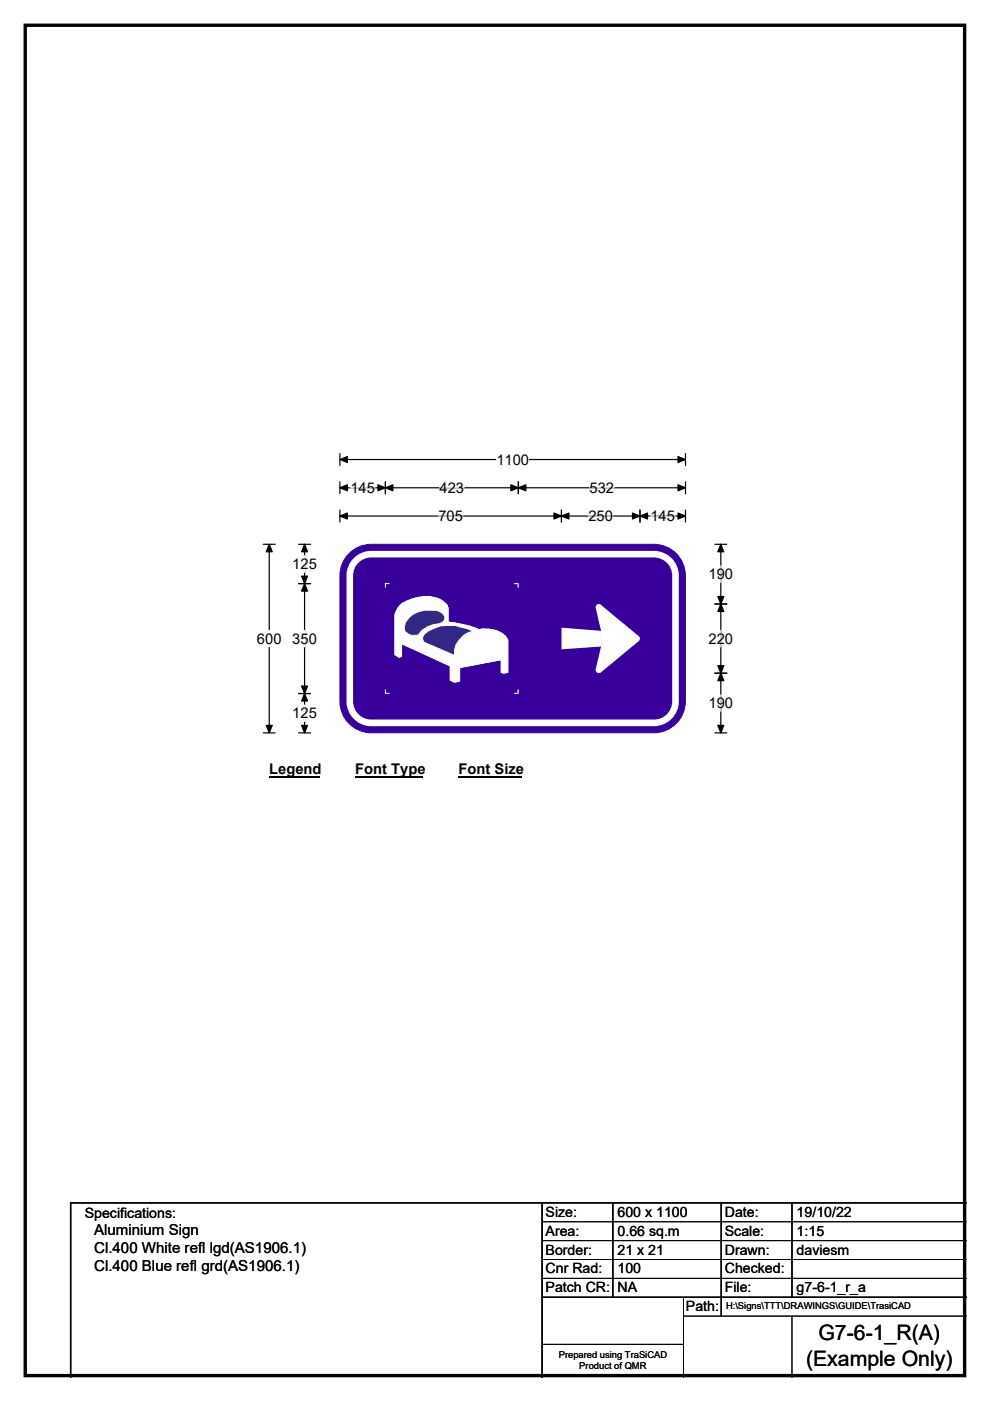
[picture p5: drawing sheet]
<svg xmlns="http://www.w3.org/2000/svg" width="210mm" height="297mm" viewBox="0 0 210 297" stroke-linecap="round" stroke-linejoin="round" font-family="sans-serif">
<path d="M5.4 5.4h199.2v286.3h-199.2z" fill="none" stroke="#000" stroke-width=".72"/>
<path d="M72.1 97.4h73.3M72.1 96.2v2.5M145.4 96.2v2.5" fill="none" stroke="#000" stroke-width=".25"/>
<path d="M72.1 97.4l1.6-.6v1.3zM143.8 96.8l1.6 .6-1.6 .7z" fill="#000" stroke="#000" stroke-width=".25"/>
<path d="M105.3 95.7h6.9v3.5h-6.9z" fill="#fff"/>
<g fill="none" stroke="#000" stroke-width=".25">
<path d="M55.8 115.4h2.6M57.1 115.4v40M72.1 103.4h73.3M72.1 102.2v2.5M72.1 108.1v2.6M72.1 109.4h73.3M81.7 102.2v2.5M109.9 102.2v2.5M119.1 108.1v2.6M135.7 108.1v2.6M145.4 102.2v2.5M145.4 108.1v2.6"/>
<path d="M55.8 155.4h2.6"/>
</g>
<g fill="#000" stroke="#000" stroke-width=".25">
<path d="M57.1 115.4l.6 1.6h-1.2zM72.1 103.4l1.6-.6v1.3zM72.1 109.4l1.6-.6v1.2zM81.7 103.4l1.6-.6v1.3zM80.2 102.8l1.5 .6-1.5 .7zM108.4 102.8l1.5 .6-1.5 .7zM109.9 103.4l1.6-.6v1.3zM119.1 109.4l1.6-.6v1.2zM117.5 108.8l1.6 .6-1.6 .6zM134.2 108.8l1.5 .6-1.5 .6zM135.7 109.4l1.6-.6v1.2zM143.8 102.8l1.6 .6-1.6 .7z"/>
<path d="M143.8 108.8l1.6 .6-1.6 .6zM56.5 153.8h1.2l-.6 1.6z"/>
</g>
<path d="M74.3 103.4h5.2M93 109.4h5.2M93.2 103.4h5.2M124.8 109.4h5.2M125.1 103.4h5.2M138 109.4h5.2" fill="none" stroke="#fff" stroke-width=".25"/>
<path d="M54.5 133.6h5.2v3.5h-5.2z" fill="#fff"/>
<path d="M63.3 115.4h2.6M64.6 115.4v40M151.6 115.4h2.6M152.9 115.4v40M63.3 123.7h2.6M151.6 128.1h2.6M63.3 147h2.6M63.3 155.4h2.6M151.6 155.4h2.6M151.6 142.7h2.6" fill="none" stroke="#000" stroke-width=".25"/>
<path d="M64.6 115.4l.6 1.6h-1.2zM152.9 115.4l.6 1.6h-1.2zM64.6 123.7l.6 1.6h-1.2zM64 122.2h1.2l-.6 1.5zM152.9 128.1l.6 1.5h-1.2zM152.3 126.5h1.2l-.6 1.6zM64 145.5h1.2l-.6 1.5zM64.6 147l.6 1.6h-1.2zM64 153.8h1.2l-.6 1.6zM152.3 141.1h1.2l-.6 1.6zM152.9 142.7l.6 1.6h-1.2zM152.3 153.8h1.2l-.6 1.6z" fill="#000" stroke="#000" stroke-width=".25"/>
<path d="M64.6 117.8v3.5M152.9 120v3.5M64.6 133.6v3.5M152.9 133.6v3.5M64.6 149.5v3.5M152.9 147.3v3.5" fill="none" stroke="#fff" stroke-width=".25"/>
<path d="M57.1 161.4h10.8v3.5h-10.8z" fill="#fff"/>
<path d="M57.1 164.7h10.8" fill="none" stroke="#000" stroke-width=".32"/>
<path d="M75.4 161.4h14.4v3.5h-14.4z" fill="#fff"/>
<path d="M75.4 164.7h14.4" fill="none" stroke="#000" stroke-width=".32"/>
<path d="M97.3 161.4h13.4v3.5h-13.4z" fill="#fff"/>
<path d="M97.3 164.7h13.4" fill="none" stroke="#000" stroke-width=".32"/>
<path d="M73.7 117.7a6.6 6.6 0 0 1 5-2.3h60a6.7 6.7 0 0 1 6.7 6.6v26.7a6.7 6.7 0 0 1-6.7 6.7h-60a6.7 6.7 0 0 1-6.6-6.7v-26.7a6.6 6.6 0 0 1 1.6-4.3z" fill-rule="evenodd" fill="#37009b" stroke="#37009b" stroke-width=".21"/>
<path d="M75.8 118.6a4.5 4.5 0 0 1 2.9-1.1h60a4.6 4.6 0 0 1 4.6 4.5v26.7a4.6 4.6 0 0 1-4.6 4.6h-60a4.6 4.6 0 0 1-4.5-4.6v-26.7a4.5 4.5 0 0 1 1.6-3.4z" fill="none" stroke="#fff" stroke-width="1.4"/>
<g fill="#fff">
<path d="M119.1 133.1l8.4 .7v3.3l-8.4 .6z"/>
<path d="M126.3 128.9l1.1-.7 8.1 6.7v1l-8.1 6.7-1.1-.7 1.2-4.8v-3.3z" fill-rule="evenodd"/>
<circle cx="127" cy="142" r=".66"/>
<circle cx="135.1" cy="135.4" r=".66"/>
<circle cx="127" cy="128.7" r=".66"/>
</g>
<path d="M85.2 128v.2l-.4 .1-.2 .5-.3 .2v.3h-.2l-.3 .9v8.7l.8 .5 .6-.2v-2.7l10.4 4.7v3.1l.8 .3 1.1-.2v-2.8l8.8-1.7v2.7l.5 .1 .9-.1v-7l-.2-.3-.3-.5-1.7-1-1.4-.2-.2-.2h-1.9a.6 .6 0 0 1-.8 0l-1.5-.7h-.6l-.8-.3-3.2-.5v-3.1l-.2-.1v-.4l-.9-.6v-.2l-.8-.5-1.7-.4-.2-.1h-1.7l-.2 .1h-.6l-.2 .2-1.2 .2-1.9 .8v.2zM86.7 130.9l-.7 1v.3h-.1l-.2 1.2 .5 .9 1.3 .5h1.3l.3-.9 .3-.1v-.2l.5-.2v-.2l1.1-.5 1-.1v-.2l1.3-.2 .7-.3 .4-.5v-.9h-.2l-.7-.8-.8-.4h-2.8l-.1 .2h-.5l-1.8 .7zM90.1 134.3l-.3 .6h-.2v.7h.2v.4l.3 .1v.2l6.3 2.7v-1.3l.2-.2a4.8 4.8 0 0 1 2.9-3.4l.5-.3h.5l-1.4-.6-1.1-.1-.2-.2-1.4-.2v-.1h-2l-.2 .1-1.5 .2-.2 .2-.8 .1v.2l-.7 .2-.2 .3z" fill-rule="evenodd" fill="#fff" stroke="#fefefe" stroke-width=".21"/>
<path d="M82.6 123.7h-.9v.9M84.5 128.7l.9-.9a10 10 0 0 1 7-1.1l1.2 .6 1 .8 .4 .8v3a21.7 21.7 0 0 1 6.6 1.6 5.6 5.6 0 0 1 6.1 2.1v6.9l-1.3 .1v-2.8l-8.9 1.7v2.9l-1.1 .2-.9-.4v-3l-10.3-4.9v2.8l-.5 .2-.9-.6v-8.4zM109 123.7h.9v.9M81.7 146.2v.8h.9M109.9 146.2v.8h-.9" fill="none" stroke="#fefefe" stroke-width=".21"/>
<g fill="#302882" stroke="#fefefe" stroke-width=".21">
<path d="M90.1 134.3a7.9 7.9 0 0 1 7.8-1.3l1.3 .3 1.2 .5a4.8 4.8 0 0 0-4 5.2l-6.3-2.8-.3-.2-.2-.6 .1-.5z" fill-rule="evenodd"/>
<path d="M86.7 131a6.3 6.3 0 0 1 6.6-1.3l.6 .4 .5 .6-.1 .7-.4 .5-.7 .3a5.6 5.6 0 0 0-4.5 2.5 2.37 2.37 0 0 1-3-1.2l.3-1.5z" fill-rule="evenodd"/>
</g>
<path d="M115 255v37M130 255v20M153 255v24M168 255v20M205 255h-190v37M115 275h90" fill="none" stroke="#000" stroke-width=".3"/>
<path d="M115 259h90M115 263h90M115 267h90M115 271h90M145 279h60M145 275v17M168 279v13M115 285h30" fill="none" stroke="#000" stroke-width=".21"/>
<g font-size="4.5">
<text x="173.6" y="284.2">G7-6-1_R(A)</text>
<text x="171" y="289.6">(Example Only)</text>
</g>
<g font-size="3.2">
<text x="20" y="261.9">Aluminium Sign</text>
<text x="20" y="265.7">Cl.400 White refl lgd(AS1906.1)</text>
<text x="20" y="269.6">Cl.400 Blue refl grd(AS1906.1)</text>
</g>
<g font-size="3.1">
<text x="105.3" y="98.5">1100</text>
<text x="74.3" y="104.5">145</text>
<text x="93.2" y="104.5">423</text>
<text x="125.1" y="104.5">532</text>
<text x="93" y="110.5">705</text>
<text x="124.8" y="110.5">250</text>
<text x="138" y="110.5">145</text>
<text x="62" y="120.6">125</text>
<text x="150.3" y="122.8">190</text>
<text x="54.5" y="136.4">600</text>
<text x="62" y="136.4">350</text>
<text x="150.3" y="136.4">220</text>
<text x="62" y="152.3">125</text>
<text x="150.3" y="150.1">190</text>
<text x="57.1" y="164.2">Legend</text>
<text x="75.4" y="164.2">Font Type</text>
<text x="97.3" y="164.2">Font Size</text>
</g>
<g font-size="3">
<text x="115.7" y="258">Size:</text>
<text x="131" y="258">600 x 1100</text>
<text x="153.7" y="258">Date:</text>
<text x="169" y="258">19/10/22</text>
<text x="18" y="258.2">Specifications:</text>
<text x="115.7" y="262">Area:</text>
<text x="131" y="262">0.66 sq.m</text>
<text x="153.7" y="262">Scale:</text>
<text x="169" y="262">1:15</text>
<text x="115.7" y="266">Border:</text>
<text x="115.7" y="270">Cnr Rad:</text>
<text x="131" y="266">21 x 21</text>
<text x="131" y="270">100</text>
<text x="153.7" y="266">Drawn:</text>
<text x="153.7" y="270">Checked:</text>
<text x="169" y="266">daviesm</text>
<text x="115.7" y="274">Patch CR:</text>
<text x="131" y="274">NA</text>
<text x="153.7" y="274">File:</text>
<text x="169" y="274">g7-6-1_r_a</text>
<text x="145.5" y="278">Path:</text>
</g>
<g font-size="2">
<text x="154" y="277.6">H:\Signs\TTT\DRAWINGS\GUIDE\TrasiCAD</text>
<text x="118.5" y="287.8">Prepared using TraSiCAD</text>
<text x="122.9" y="290.2">Product of QMR</text>
</g>
</svg>
